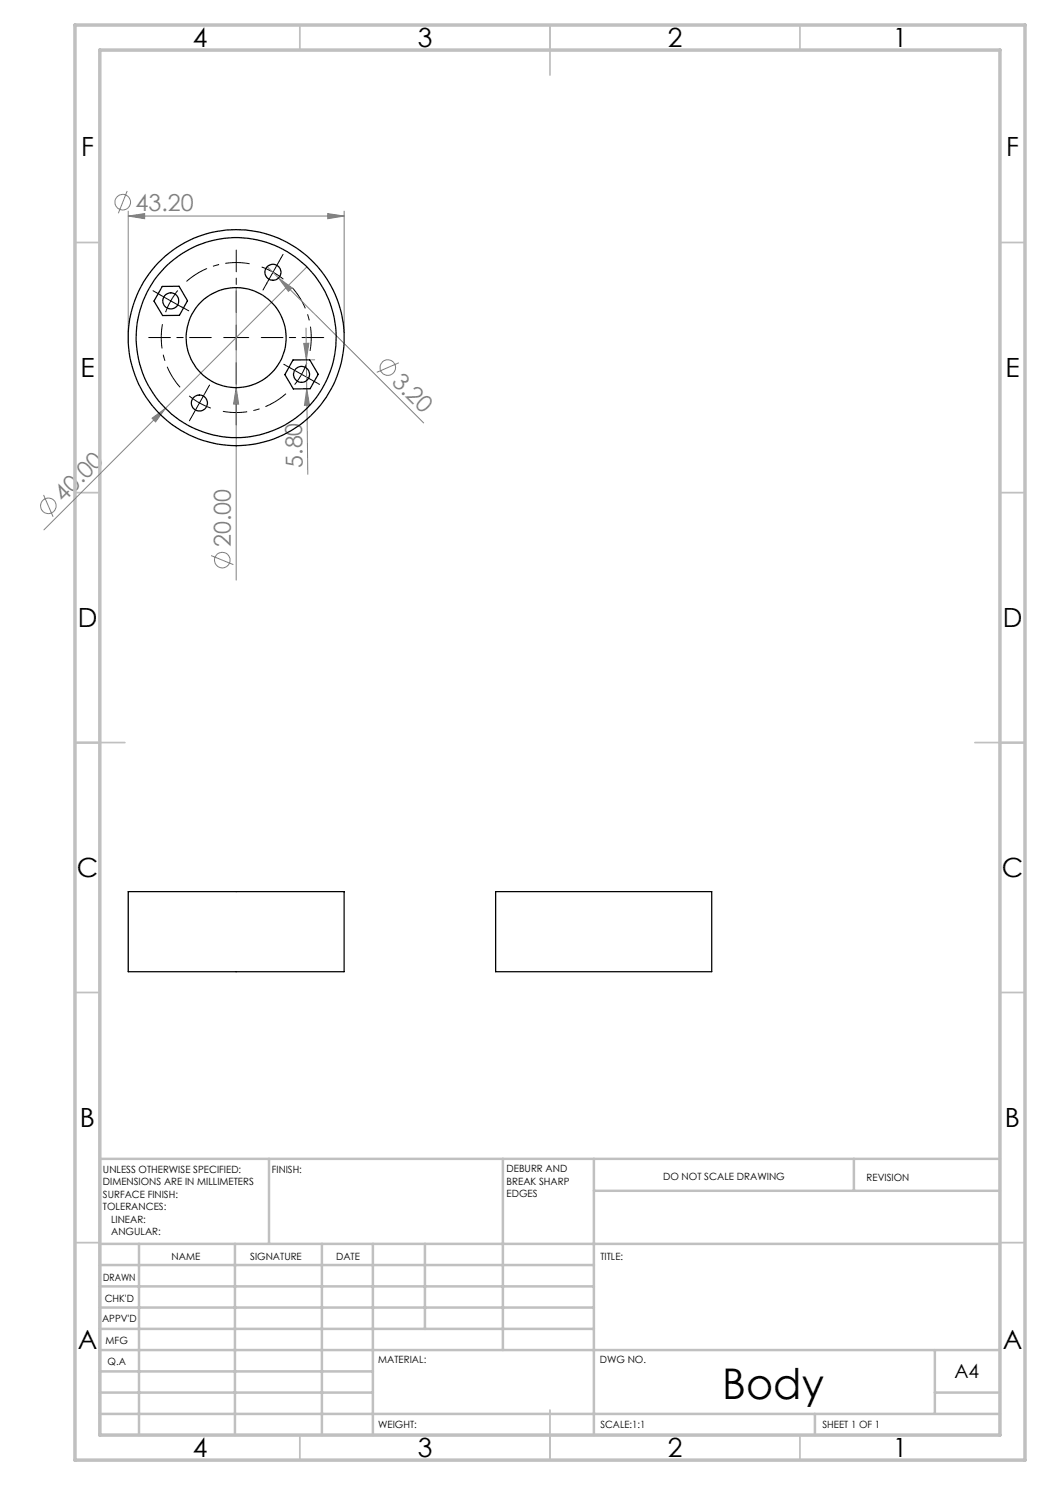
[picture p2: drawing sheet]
<svg xmlns="http://www.w3.org/2000/svg" width="210mm" height="297mm" viewBox="0 0 210 297" stroke-linecap="round" stroke-linejoin="round" font-family="sans-serif">
<g fill="none" stroke="#808080" stroke-width=".2">
<path d="M25.4 38.2l-1.7 4.4M25.6 43.2l3.3-.5v1zM25.6 42.2v24.3M25.6 43.2h43.2M47.2 57.5v58.5M53.4 53.3l31.3 31.3M55.7 55.6l2.7 2-.7 .7zM61.4 53.4l-52.6 52.6M65.5 42.7l3.3 .5-3.3 .5zM68.8 42.2v24.3M47.2 77.5l.5 3.3h-1zM60.7 68.7l1.1-.1-.5 3.4z"/>
<path d="M61.2 65.6l.4 29.3M61.3 77.8l.6 3.3h-1zM62.3 72h.6M79.8 72.6l-4.4 1.9M8.7 99l1.9 4.4M30.4 83.6l2.7-1.9-2 2.7zM42.2 111.1l4.5 1.8"/>
<circle cx="24.5" cy="40.4" r="1.56"/>
<circle cx="77.6" cy="73.5" r="1.56"/>
<circle cx="9.7" cy="101.2" r="1.55"/>
<circle cx="44.5" cy="112" r="1.56"/>
</g>
<path d="M54.6 54.4l-2.3-1M54.6 54.4l2.1 1.4M60.3 74.9l1.1-2.3M60.3 74.9l-1.4 2M39.9 80.6l2.3 1M39.9 80.6l-2.1-1.4" fill="none" stroke="#000" stroke-width=".2" stroke-dasharray="15.2 1.3 1.3 1.3" stroke-linecap="butt"/>
<path d="M49.9 52.7a15 15 0 0 0-12.6 3.6M32.5 64.8a15 15 0 0 0 3.5 12.7M62 70.2a15 15 0 0 0-3.5-12.6M44.6 82.3a15 15 0 0 0 12.6-3.6" fill="none" stroke="#000" stroke-width=".2" stroke-dasharray="15.2 1.3 1.3 1.3" stroke-dashoffset="10.4" stroke-linecap="butt"/>
<path d="M32 58.9l4.3 2.5M35.6 58.1a14.7 14.7 0 0 0-2.5 4.3" fill="none" stroke="#000" stroke-width=".2"/>
<g fill="none" stroke="#000" stroke-width=".2" stroke-dasharray="15.2 1.3 1.3 1.3">
<path d="M32 58.9l-1.4-.8M53.4 56.6l-.8 1.4M54.6 54.4l1.2-2.1M54.6 54.4l-1.2 2.2M55.8 52.3l.8-1.4M36.4 61.4l1.3 .8M41.1 78.4l.8-1.4M47.2 67.5v-2.5M47.2 67.5h-2.5M47.2 67.5v2.5M47.2 67.5h2.6M58.1 73.6l-1.3-.7"/>
<path d="M60.3 74.9l2.2 1.2M60.3 74.9l-2.2-1.3M62.5 76.1l1.4 .8M38.7 82.8l-.8 1.4M39.9 80.6l-1.2 2.2M39.9 80.6l1.2-2.2"/>
</g>
<path d="M42.3 67.5h-12.5M47.2 62.5v-12.5M47.2 72.5v12.5M52.3 67.5h12.4" fill="none" stroke="#000" stroke-width=".2" stroke-dasharray="15.2 1.3 1.3 1.3" stroke-dashoffset="10.9"/>
<g fill="none" stroke="#c0c0c0" stroke-width=".35">
<path d="M60 5v5M110 5v10M160 5v5M15 48.5h5M200 48.5h5M15 98.5h5M200 98.5h5M15 148.5h10M195 148.5h10M15 198.5h5M200 198.5h5M15 248.5h5"/>
<path d="M200 248.5h5M60 287v5M110 282v10M160 287v5"/>
</g>
<g fill="none" stroke="#c0c0c0" stroke-width=".5">
<path d="M53.8 231.8v17M100.6 231.8v38.2M118.8 231.8v55.2M118.8 238.2h81.2M170.8 231.8v6.4M200 231.8h-180v55.2M20 248.8h180M20 257.3h98.8M20 253h98.8M27.8 248.8v38.2M47 248.8v38.2M64.4 248.8v38.2"/>
<path d="M74.6 248.8v38.2M85 248.8v17M20 265.8h98.8M20 261.5h98.8M20 278.5h54.6M20 274.3h54.6M20 270h180M187 278.5h13M187 270v12.8M20 282.8h180M163 282.8v4.2"/>
</g>
<path d="M15 5h190v287h-190zM20 10h180v277h-180z" fill="none" stroke="#c0c0c0" stroke-width=".7"/>
<g fill="#808080">
<path d="M30.4 83.6l2.7-1.9-2 2.7z"/>
<path d="M47.2 77.5l.5 3.3h-1z"/>
<path d="M55.7 55.6l2.7 2-.7 .7z"/>
<path d="M25.6 43.2l3.3-.5v1zM65.5 42.7l3.3 .5-3.3 .5z"/>
<path d="M61.3 77.8l.6 3.3h-1zM60.7 68.7l1.1-.1-.5 3.4z"/>
</g>
<g fill="none" stroke="#000" stroke-width=".25">
<path d="M32.5 57.3h3.3l1.7 2.8-1.6 3h-3.4l-1.7-2.9zM58.6 72h3.3l1.7 2.9-1.6 2.8-3.3 .1-1.7-2.9zM25.6 178.3h43.2v16h-43.2zM99.1 178.3h43.2v16h-43.2z"/>
<circle cx="54.6" cy="54.4" r="1.61"/>
<circle cx="34.2" cy="60.2" r="1.6"/>
<circle cx="47.2" cy="67.5" r="21.6"/>
<circle cx="47.2" cy="67.5" r="10"/>
<circle cx="47.2" cy="67.5" r="20"/>
<circle cx="60.3" cy="74.9" r="1.6"/>
<circle cx="39.9" cy="80.6" r="1.59"/>
</g>
<text font-size="8.5" x="144.5" y="279.7">Body</text>
<g font-size="5.3">
<text x="38.5" y="9.5">4</text>
<text x="83.5" y="9.5">3</text>
<text x="133.6" y="9.5">2</text>
<text x="178.6" y="9.5">1</text>
<text x="16.2" y="31.2">F</text>
<text x="201.2" y="31.2">F</text>
<text x="16.1" y="75.5">E</text>
<text x="201.1" y="75.5">E</text>
<text x="15.5" y="125.5">D</text>
<text x="200.5" y="125.5">D</text>
<text x="15.4" y="175.5">C</text>
<text x="200.4" y="175.5">C</text>
<text x="16" y="225.5">B</text>
<text x="201" y="225.5">B</text>
<text x="15.5" y="269.7">A</text>
<text x="200.5" y="269.7">A</text>
<text x="38.5" y="291.5">4</text>
<text x="83.5" y="291.5">3</text>
<text x="133.6" y="291.5">2</text>
<text x="178.6" y="291.5">1</text>
</g>
<g font-size="4.7" fill="#808080">
<text x="27.1" y="42.1">43.20</text>
<text x="78.2" y="76.5" transform="rotate(45 78.2 76.5)">3.20</text>
<text x="60.5" y="93.6" transform="rotate(-91 60.5 93.6)">5.80</text>
<text x="12.7" y="100.5" transform="rotate(-45 12.7 100.5)">40.00</text>
<text x="46.2" y="109.4" transform="rotate(-90 46.2 109.4)">20.00</text>
</g>
<text font-size="3.9" x="190.9" y="275.5">A4</text>
<g font-size="2">
<text x="20.6" y="234.6">UNLESS OTHERWISE SPECIFIED:</text>
<text x="20.6" y="237.1">DIMENSIONS ARE IN MILLIMETERS</text>
<text x="20.6" y="239.6">SURFACE FINISH:</text>
<text x="54.4" y="234.6">FINISH:</text>
<text x="101.3" y="234.5">DEBURR AND</text>
<text x="101.3" y="237">BREAK SHARP</text>
<text x="101.3" y="239.5">EDGES</text>
<text x="132.6" y="236">DO NOT SCALE DRAWING</text>
<text x="173.3" y="236.2">REVISION</text>
<text x="20.6" y="242.1">TOLERANCES:</text>
<text x="22.2" y="244.6">LINEAR:</text>
<text x="22.2" y="247.1">ANGULAR:</text>
<text x="34.3" y="252">NAME</text>
<text x="50" y="251.9">SIGNATURE</text>
<text x="67.2" y="251.9">DATE</text>
<text x="120.1" y="251.9">TITLE:</text>
<text x="20.6" y="256.1">DRAWN</text>
<text x="20.9" y="260.3">CHK'D</text>
<text x="20.4" y="264.4">APPV'D</text>
<text x="21.1" y="268.8">MFG</text>
<text x="21.5" y="273">Q.A</text>
<text x="75.6" y="272.5">MATERIAL:</text>
<text x="120" y="272.5">DWG NO.</text>
<text x="75.6" y="285.5">WEIGHT:</text>
<text x="120.1" y="285.6">SCALE:1:1</text>
<text x="164.5" y="285.6">SHEET 1 OF 1</text>
</g>
</svg>
